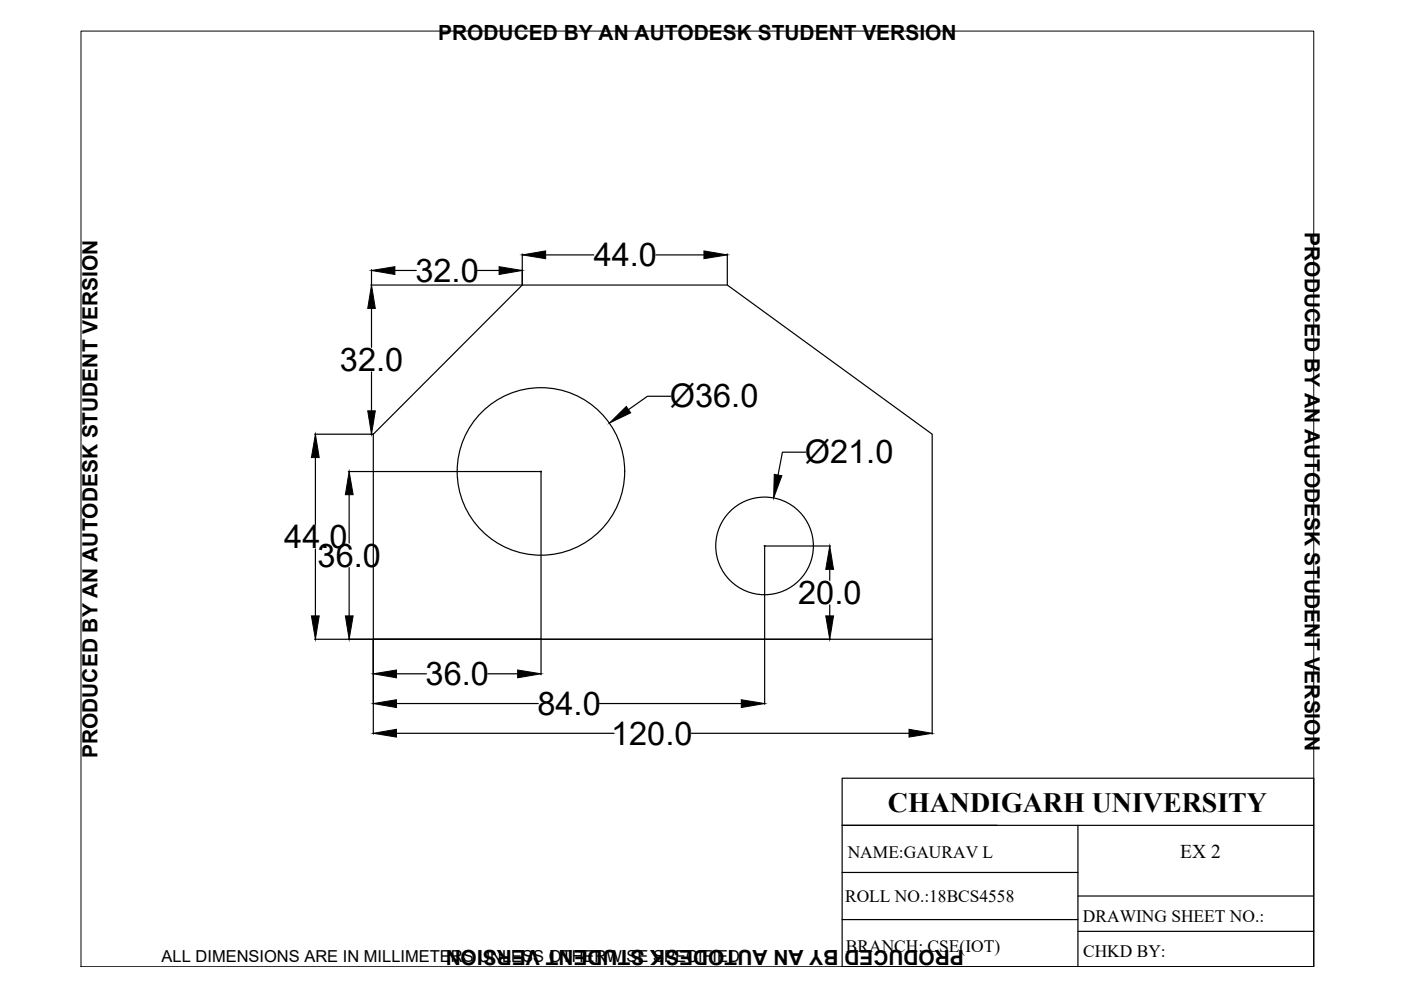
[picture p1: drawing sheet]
<svg xmlns="http://www.w3.org/2000/svg" width="297mm" height="210mm" viewBox="0 0 297 210" stroke-linecap="round" stroke-linejoin="round" font-family="sans-serif">
<!-- layer: thick continuous -->
<g fill="none" stroke="#000" stroke-width=".25">
<path d="M78.8 57.2v3.2M83.7 57.3h4.6M101.2 57.3h4.6M110.7 53.8v6.6M115.7 54h10.2M139.1 54h10.2M154.2 53.8v6.6M78.6 60.4h32.1M78.8 65.4v8.2M78.8 78.9v8.2M110.7 60.4h43.5l43.4 31.7v43.4h-118.5v-43.4zM66.7 92.1h12.4"/>
<path d="M66.9 97v14.2M73.9 100h5.2M79.1 100h35.7M114.7 100v35.5h-35.6h83v-19.7M114.7 99.9v.2M142.2 84h-4.9l-4 2.9M170.8 95.9h-4.9l-.9 4.8M66.9 116.4v14.2M74 104.9v10.2M162 115.8h14.1M162.1 115.7v.2M66.7 135.5h12.4"/>
<path d="M74 120.3v10.3M79.1 135.6v20M114.7 135.6v7.5M162.1 135.6v13.7M162.2 135.5h13.9M175.9 120.7v2.3M175.9 128.3v2.3M197.6 135.6v20M84.1 142.9h6.3M84.1 149.2h30M84.1 155.5h46.1M103.4 142.9h6.4"/>
<path d="M127.1 149.2h30.1M146.6 155.5h46.1"/>
<circle cx="114.7" cy="100" r="17.8"/>
<circle cx="162.1" cy="115.7" r="10.4"/>
</g>
<g fill="#000" stroke="#000" stroke-width=".21">
<path d="M78.8 57.3l4.9-.8v1.7zM105.8 56.5l4.9 .8-4.9 .9zM110.7 54l5-.8v1.6zM149.3 53.2l4.9 .8-4.9 .8zM78.8 60.4l.8 5h-1.6zM66.9 92.1l.8 4.9h-1.7zM78 87.1h1.6l-.8 5zM129.2 89.7l3.6-3.5 .9 1.3zM74 100l.9 4.9h-1.7zM164.2 100.6l1.6 .3-1.8 4.7zM66 130.6h1.7l-.8 4.9zM73.2 130.6h1.7l-.9 4.9z"/>
<path d="M175.9 115.8l.8 4.9h-1.6zM175.1 130.6h1.6l-.8 4.9zM79.1 142.9l5-.8v1.6zM79.1 149.2l5-.8v1.6zM79.1 155.5l5-.9v1.7zM109.8 142.1l4.9 .8-4.9 .8zM157.2 148.4l4.9 .8-4.9 .8zM192.7 154.6l4.9 .9-4.9 .8z"/>
</g>
<path d="M17.2 6.6h261.3v198.4h-261.3z" fill="none" stroke="#000" stroke-width=".21"/>
<!-- layer: 0 -->
<path d="M178.5 165h100v40h-100zM178.5 175h100M228.5 175v30M178.5 195h50M178.5 185h50M228.5 190h50M228.5 197.5h50" fill="none" stroke="#000" stroke-width=".25"/>
<g font-size="6.9">
<text x="88.1" y="59.8">32.0</text>
<text x="125.9" y="56.5">44.0</text>
<text x="72.1" y="78.7">32.0</text>
<text x="142" y="86.4">Ø36.0</text>
<text x="170.6" y="98.2">Ø21.0</text>
<text x="60.3" y="116.2">44.0</text>
<text x="67.3" y="120.2">36.0</text>
<text x="169.2" y="128.1">20.0</text>
<text x="90.2" y="145.3">36.0</text>
<text x="113.9" y="151.6">84.0</text>
<text x="129.6" y="157.9">120.0</text>
</g>
<text font-size="5.9" x="188.2" y="172.2">CHANDIGARH UNIVERSITY</text>
<g font-size="4.4">
<text x="92.9" y="8.5">PRODUCED BY AN AUTODESK STUDENT VERSION</text>
<text x="276.6" y="49.3" transform="rotate(90 276.6 49.3)">PRODUCED BY AN AUTODESK STUDENT VERSION</text>
<text x="20.6" y="160.7" transform="rotate(-90 20.6 160.7)">PRODUCED BY AN AUTODESK STUDENT VERSION</text>
<text x="204.4" y="201.5" transform="rotate(180 204.4 201.5)">PRODUCED BY AN AUTODESK STUDENT VERSION</text>
</g>
<text font-size="4.1" x="250.2" y="182">EX 2</text>
<g font-size="3.7">
<text x="179.7" y="182">NAME:GAURAV L</text>
<text x="179.2" y="191.2">ROLL NO.:18BCS4558</text>
<text x="229.6" y="195.4">DRAWING SHEET NO.:</text>
<text x="179.4" y="201.9">BRANCH: CSE(IOT)</text>
<text x="229.6" y="202.8">CHKD BY:</text>
</g>
<text font-size="3.5" x="34.3" y="203.9">ALL DIMENSIONS ARE IN MILLIMETERS UNLESS OTHERWISE SPECIFIED</text>
</svg>
